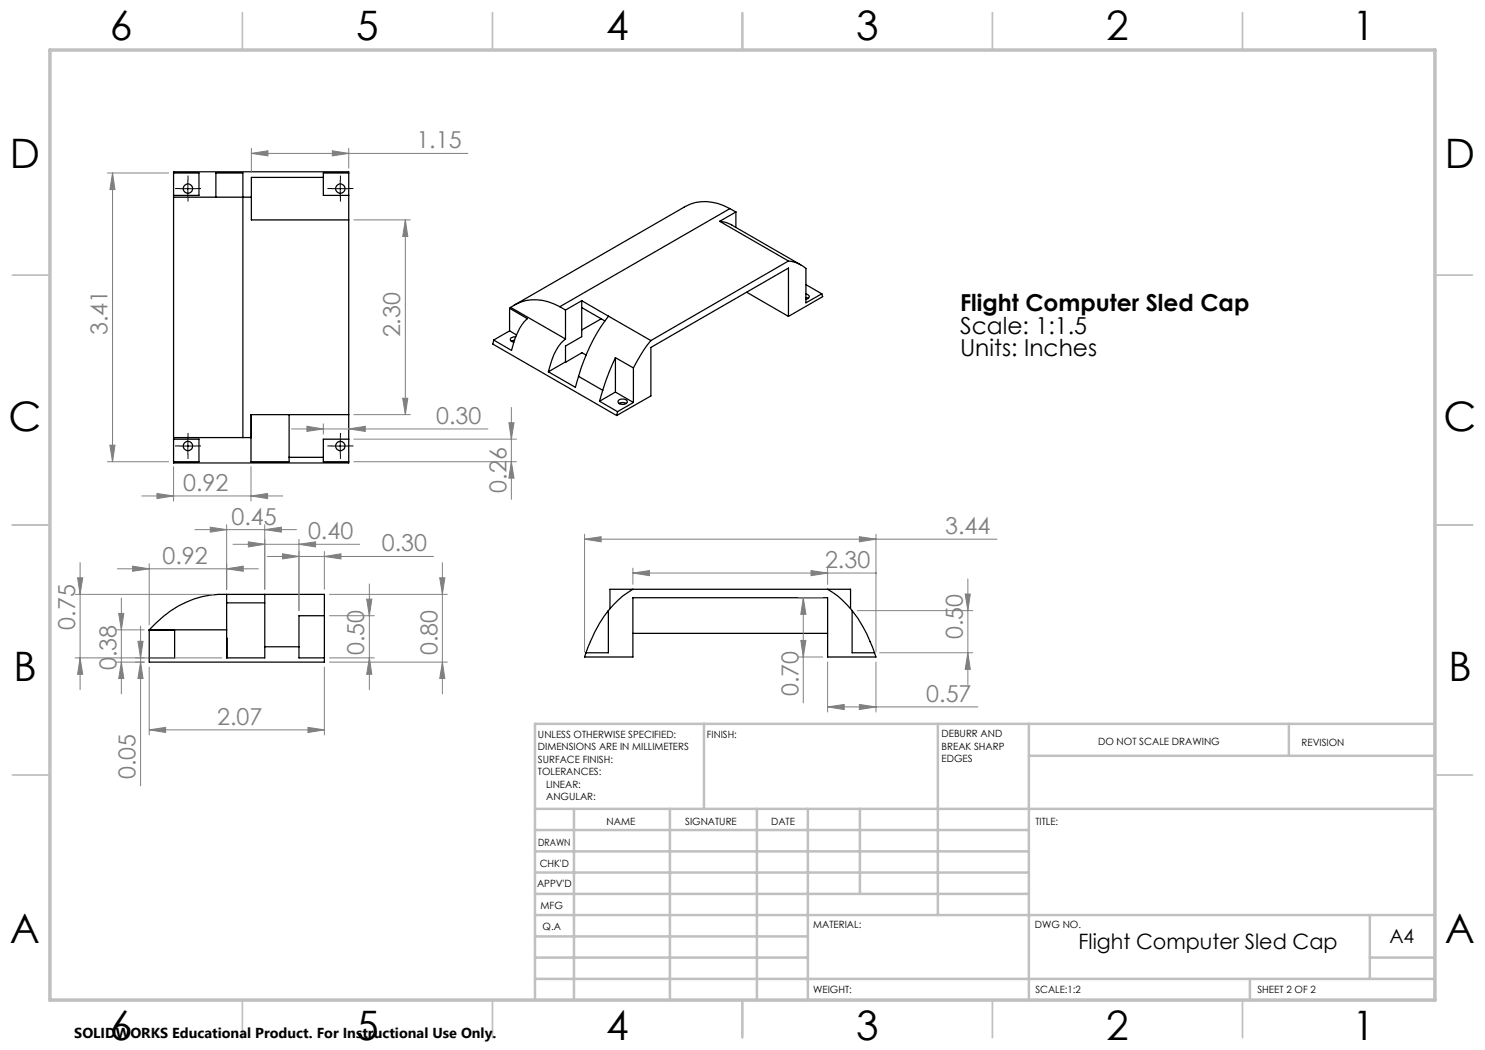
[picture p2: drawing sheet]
<svg xmlns="http://www.w3.org/2000/svg" width="297mm" height="210mm" viewBox="0 0 297 210" stroke-linecap="round" stroke-linejoin="round" font-family="sans-serif">
<g fill="none" stroke="#000" stroke-width=".25">
<path d="M34.7 39.4h13.9M34.7 34.6h5.1v4.5h-5.1M43.2 39.4v-4.8h5.4v4.8M48.6 39.4v48.1M48.6 39.4h1.7M50.3 39.4v4.6h19.4M64.7 35.5h-14.4v3.9M64.7 35.5v3.6h5M69.7 39.1v4.9M69.7 34.6h-5v.9M69.7 39.1v-4.7h-35v58.2h35v-4.8M69.7 44v38.9"/>
<path d="M143.9 44.3a5.4 5.4 0 0 1 2.5 .7l13.8 8M143.9 44.3l13.8 7.9M146 41.7a8.9 8.9 0 0 0-9.2-.3l-34 19.7M146 41.7l-34 19.6M146 41.7l1.2 .7M147.2 42.4l-3.3 1.9M147.2 42.4v3.1M149.3 58.4l8.4 4.9M157.7 52.2a5.9 5.9 0 0 1 3.5 1.5v6.9l3.2-1.8M157.7 52.2l-27.5 15.9M161.2 58.8a.51 .51 0 0 1 .6 .3 .51 .51 0 0 1-.2 .6l-.4 .2M161.2 59.5l.4 .2"/>
<path d="M161.2 56.9l3.2 1.9M164.4 58.8l.1 .5-6.8 4M98.7 68l-.1 .8 24.7 14.3M101.9 61.7l3.6 2a11.1 11.1 0 0 0-3.2 6.4l-3.6-2.1M101.9 66.2l1.4 .8M101.9 61.7v4.5M101.9 66.2l-3.2 1.8M102.1 61.5l-.2 .2M102.1 61.5l11 6.3M102.9 68.1l-.6 .2M103.2 67.4a.79 .79 0 0 0-1.1 .7l.7 .3M109.7 74.4l5.4 3.1 .6-2.2"/>
<path d="M112 61.3a9.1 9.1 0 0 0-9.9 .2M112 61.3l1.1 .7M113.1 67.8a10.9 10.9 0 0 0-3.4 6.6M113.1 72.4l-3.4 2M113.1 62v5.8M115.7 75.3l4.8 2.8M116.3 60.1l-3.2 1.9M116.3 60.1l5.4 3.1M116.3 60.1v7.2l-3.2 1.9v3.2M116.3 61.5l4.7 2.7M117.2 71l-.8-.5-3.3 1.9M120.2 63.8l-3.9 2.2"/>
<path d="M120.5 78.1l-.6 2.1M121.7 63.2a34.6 34.6 0 0 0-6 12.1M121.7 63.2l8.5 4.9M123.1 71.5l-1.2 2.8-1.4 3.8M123.1 71.5l3.6 2.1M123.1 78.4l3.6 2.1M123.1 71.5v6.9M123.1 78.4l-3.2 1.8M126.7 73.6v6.9M130.2 68.1l-1.4 1.9-2.1 3.6M157.7 63.3v-9.7l-27.5 15.9v9.7l-6.9 3.9M34.7 87.5h13.9"/>
<path d="M34.7 87.8h5.1v4.5h-5.1M50.3 82.9v4.6h-1.7M57.8 82.9v8.6M57.8 91.5h6.9M64.7 91.5v.8h5M69.7 87.8h-5v3.7M69.7 82.9v4.9M69.7 82.9h-19.5v9.4h7.6v-.8M119.9 80.2l3.6 2.1M123.5 82.3l-.2 .8M123.6 80.1a1.15 1.15 0 0 1 1.8 .3 1.03 1.03 0 0 1-.9 .5 1.03 1.03 0 0 1-.9-.6zM123.8 80.7a1.28 1.28 0 0 1 1.4 0"/>
<path d="M126.7 80.5l-3.2 1.8M45.3 118.9v7.1M53 118.9v10.5M126.6 117.9a15.8 15.8 0 0 0-4.9 4.2M165.5 117.9a15.8 15.8 0 0 1 4.9 4.2M29.8 126h5.1v5.6h-5.1M29.8 126h15.5M45.3 126v5.6h7.7v-2.2M45.3 120.6h7.7M45.3 127.7l.1 3.9M53 129.4h6.8M59.8 129.4v2.2h5.1"/>
<path d="M64.9 123.1h-5.1v6.3M64.9 123.1v-4.2h-21.2a19.7 19.7 0 0 0-13.9 7.1M64.9 123.1v9.3h-35.1v-6.4M117.2 130.6l-.3 .8h9.7v-11.9h38.9v11.9h9.7l-.3-.8M121.7 122.1a28.9 28.9 0 0 0-4.5 8.5M121.7 122.1v8.5h-4.5M126.6 126.7h38.9M170.1 121.7v-3.8h-48.1v3.8M170.4 122.1a28 28 0 0 1 4.5 8.5M170.4 122.1v8.5h4.5"/>
<circle cx="37.6" cy="37.7" r=".93"/>
<circle cx="68.1" cy="37.7" r=".93"/>
<circle cx="37.6" cy="89.2" r=".92"/>
<circle cx="68.1" cy="89.2" r=".92"/>
</g>
<g fill="none" stroke="#808080" stroke-width=".2">
<path d="M21.5 34.6h12.2M22.5 34.6l.5 3.3h-1zM22.5 34.6v57.7M50.3 30.7l3.3-.5v1zM50.3 29.7v4.8M50.3 30.7h43.3M66.5 30.2l3.2 .5-3.2 .5zM69.7 29.7v3.9M70.8 44h11.3M81.1 44l.5 3.3h-1.1zM81.1 44v38.9M80.5 79.6h1.1l-.5 3.3z"/>
<path d="M21.5 92.3h12.2M22 89h1l-.5 3.3zM28.4 99.2h28.2M31.4 98.7l3.3 .5-3.3 .5zM34.7 93.3v6.9M50.2 99.2l3.3-.5v1zM50.2 93.3v6.9M58.3 85.8h39.3M61.4 85.3l3.3 .5-3.3 .5zM64.7 84.8v2M69.7 85.8l3.4-.5v1zM70.8 92.3h32.5"/>
<path d="M70.8 87.8h32.5M70.8 82.9h11.3M101.8 84.6h1l-.5 3.2zM102.3 92.3l.5 3.3h-1zM102.3 81.5v18.4M15 118.9h27.7M15.5 115.6h1l-.5 3.3zM16 112.5v25.4M23.5 113.8h28.2M24.3 119.6v19.2M26.5 113.2l3.3 .6-3.3 .5zM29.8 112.7v12.3"/>
<path d="M39 105.9h20.3M42.1 105.4l3.2 .5-3.2 .5zM45.3 113.8l3.3-.6v1.1zM45.3 104.9v13M46.6 108.9h25.3M49.7 108.4l3.3 .5-3.3 .5zM53 105.9l3.3-.5v1zM53 104.9v13M53.4 111.3h33.3M56.5 110.8l3.3 .5-3.3 .5zM59.8 108.9l3.3-.5v1zM59.8 107.9v14.2"/>
<path d="M64.9 111.3l3.3-.5v1zM64.9 110.3v7.6M65.9 118.9h23.6M73.3 119.8h1.1l-.5 3.3zM73.9 116.8v21.1M87.9 115.6h1.1l-.5 3.3zM88.5 112.5v26.3M116.9 107.8l3.3-.5v1.1zM116.9 106.8v23.6M116.9 107.8h82.5M126.6 114.6l3.3-.5v1zM126.6 113.6v3.3"/>
<path d="M126.6 114.6h48.7M159.7 119.5h4.8M160.7 119.5l.5 3.4h-1zM160.7 119.5v21.1M162.2 114.1l3.3 .5-3.3 .5zM165.5 113.6v3.3M171.9 107.3l3.3 .5-3.3 .6zM175.2 106.8v23.6M193 118.8h1.1l-.5 3.3zM193.6 115.8v21.1M15 131.6h29.3M16 131.6l.5 3.3h-1z"/>
<path d="M23.3 132.4h5.6M23.3 126h5.6M23.7 122.7h1.1l-.5 3.3zM24.3 132.4l.5 3.3h-1.1zM27.6 128.3h1l-.5 3.3zM28.1 132.4l.5 3.3h-1zM28.1 125.2v32M29.8 133.4v13.6M64.9 133.4v13.6M65.9 132.4h23.6M65.9 131.6h9M65.9 123.1h9"/>
<path d="M73.9 131.6l.5 3.3h-1.1zM88.5 132.4l.5 3.3h-1.1zM159.7 131.4h4.8M160.2 128.1h1l-.5 3.3zM165.5 132.4v10M171.4 122.1h23.2M175.2 132.4v10M175.9 130.6h18.7M193.6 130.6l.5 3.3h-1.1zM29.8 146l3.3-.5v1zM29.8 146h35.1M61.6 145.5l3.3 .5-3.3 .5z"/>
<path d="M165.5 141.4l3.3-.5v1zM165.5 141.4h30.1M171.9 140.9l3.3 .5-3.3 .5z"/>
</g>
<g fill="none" stroke="#000" stroke-width=".2" stroke-dasharray="15.2 1.3 1.3 1.3" stroke-linecap="butt">
<path d="M35.9 37.7h-.9M37.6 36v-.9M37.6 39.4v.9M39.3 37.7h.9M66.4 37.7h-.9M68.1 36v-.9M68.1 39.4v.9M69.8 37.7h.9M35.9 89.2h-.9M37.6 87.5v-.9M37.6 90.9v.9M39.3 89.2h.9"/>
<path d="M66.4 89.2h-.9M68.1 87.5v-.9M68.1 90.9v.9M69.8 89.2h.9"/>
</g>
<path d="M35.9 37.7h3.4M37.6 36v3.4M66.4 37.7h3.3M68.1 36v3.4M35.9 89.2h3.4M37.6 87.6v3.3M66.4 89.2h3.3M68.1 87.6v3.3" fill="none" stroke="#000" stroke-width=".2"/>
<g fill="none" stroke="#c0c0c0" stroke-width=".35">
<path d="M48.5 2.5v7.5M98.5 2.5v7.5M148.5 2.5v7.5M198.5 2.5v7.5M248.5 2.5v7.5M2.5 55h7.5M287 55h7.5M2.5 105h7.5M287 105h7.5M2.5 155h7.5M287 155h7.5M48.5 200v7.5"/>
<path d="M98.5 200v7.5M148.5 200v7.5M198.5 200v7.5M248.5 200v7.5"/>
</g>
<g fill="none" stroke="#c0c0c0" stroke-width=".5">
<path d="M140.8 144.8v17M187.6 144.8v38.2M205.8 144.8v55.2M205.8 151.2h81.2M257.8 144.8v6.4M287 144.8h-180v55.2M107 161.8h180M107 178.8h98.8M107 174.5h98.8M107 170.3h98.8M107 166h98.8M114.8 161.8v38.2"/>
<path d="M134 161.8v38.2M151.4 161.8v38.2M161.6 161.8v38.2M172 161.8v17M107 195.8h180M107 191.5h54.6M107 187.3h54.6M107 183h180M250 195.8v4.2M274 191.5h13M274 183v12.8"/>
</g>
<path d="M10 10h277v190h-277z" fill="none" stroke="#c0c0c0" stroke-width=".7"/>
<g fill="#808080">
<path d="M69.7 85.8l3.4-.5v1zM61.4 85.3l3.3 .5-3.3 .5z"/>
<path d="M61.6 145.5l3.3 .5-3.3 .5zM29.8 146l3.3-.5v1zM64.9 111.3l3.3-.5v1zM56.5 110.8l3.3 .5-3.3 .5zM66.5 30.2l3.2 .5-3.2 .5zM50.3 30.7l3.3-.5v1z"/>
<path d="M26.5 113.2l3.3 .6-3.3 .5zM45.3 113.8l3.3-.6v1.1zM42.1 105.4l3.2 .5-3.2 .5zM53 105.9l3.3-.5v1zM116.9 107.8l3.3-.5v1.1zM171.9 107.3l3.3 .5-3.3 .6zM126.6 114.6l3.3-.5v1zM162.2 114.1l3.3 .5-3.3 .5z"/>
<path d="M171.9 140.9l3.3 .5-3.3 .5zM165.5 141.4l3.3-.5v1z"/>
<path d="M88.5 132.4l.5 3.3h-1.1zM87.9 115.6h1.1l-.5 3.3z"/>
<path d="M160.2 128.1h1l-.5 3.3zM160.7 119.5l.5 3.4h-1z"/>
<path d="M24.3 132.4l.5 3.3h-1.1zM23.7 122.7h1.1l-.5 3.3zM16 131.6l.5 3.3h-1zM15.5 115.6h1l-.5 3.3zM73.9 131.6l.5 3.3h-1.1zM73.3 119.8h1.1l-.5 3.3zM102.3 92.3l.5 3.3h-1zM101.8 84.6h1l-.5 3.2zM193.6 130.6l.5 3.3h-1.1zM193 118.8h1.1l-.5 3.3z"/>
<path d="M80.5 79.6h1.1l-.5 3.3zM81.1 44l.5 3.3h-1.1z"/>
<path d="M27.6 128.3h1l-.5 3.3zM28.1 132.4l.5 3.3h-1zM22.5 34.6l.5 3.3h-1zM22 89h1l-.5 3.3z"/>
<path d="M49.7 108.4l3.3 .5-3.3 .5zM59.8 108.9l3.3-.5v1z"/>
<path d="M31.4 98.7l3.3 .5-3.3 .5zM50.2 99.2l3.3-.5v1z"/>
</g>
<g font-size="8.1">
<text x="22" y="8">6</text>
<text x="71.2" y="8">5</text>
<text x="121.2" y="8">4</text>
<text x="171.2" y="8">3</text>
<text x="221.2" y="8">2</text>
<text x="270.5" y="8">1</text>
<text x="2" y="33.6">D</text>
<text x="289" y="33.6">D</text>
<text x="1.7" y="86.1">C</text>
<text x="288.7" y="86.1">C</text>
<text x="2.7" y="136.1">B</text>
<text x="289.7" y="136.1">B</text>
<text x="2" y="188.6">A</text>
<text x="289" y="188.6">A</text>
<text x="22" y="208">6</text>
<text x="71.2" y="208">5</text>
<text x="121.2" y="208">4</text>
<text x="171.2" y="208">3</text>
<text x="221.2" y="208">2</text>
<text x="270.5" y="208">1</text>
</g>
<g font-size="4.7" fill="#808080">
<text x="83.3" y="29.6">1.15</text>
<text x="21.5" y="67.1" transform="rotate(-90 21.5 67.1)">3.41</text>
<text x="80.1" y="67.5" transform="rotate(-90 80.1 67.5)">2.30</text>
<text x="87.3" y="84.8">0.30</text>
<text x="36.6" y="98.2">0.92</text>
<text x="101.3" y="98.5" transform="rotate(-90 101.3 98.5)">0.26</text>
<text x="46.3" y="104.9">0.45</text>
<text x="61.6" y="107.8">0.40</text>
<text x="189.1" y="106.8">3.44</text>
<text x="32.5" y="112.7">0.92</text>
<text x="76.4" y="110.3">0.30</text>
<text x="165" y="113.6">2.30</text>
<text x="15" y="125.9" transform="rotate(-90 15 125.9)">0.75</text>
<text x="72.9" y="131" transform="rotate(-90 72.9 131)">0.50</text>
<text x="87.5" y="131" transform="rotate(-90 87.5 131)">0.80</text>
<text x="192.6" y="127.9" transform="rotate(-90 192.6 127.9)">0.50</text>
<text x="23.3" y="134" transform="rotate(-90 23.3 134)">0.38</text>
<text x="159.7" y="139.3" transform="rotate(-90 159.7 139.3)">0.70</text>
<text x="185.3" y="140.4">0.57</text>
<text x="43.4" y="145">2.07</text>
<text x="27.1" y="155.9" transform="rotate(-90 27.1 155.9)">0.05</text>
</g>
<g font-size="4.7">
<text x="192" y="62.2">Flight Computer Sled Cap</text>
<text x="192" y="66.8">Scale: 1:1.5</text>
<text x="192" y="71.3">Units: Inches</text>
</g>
<text font-size="4.2" x="215.7" y="189.8">Flight Computer Sled Cap</text>
<text font-size="3.9" x="277.9" y="188.5">A4</text>
<text font-size="2.9" x="14.9" y="207.6">SOLIDWORKS Educational Product. For Instructional Use Only.</text>
<g font-size="2">
<text x="107.6" y="147.6">UNLESS OTHERWISE SPECIFIED:</text>
<text x="141.4" y="147.6">FINISH:</text>
<text x="188.3" y="147.5">DEBURR AND</text>
<text x="188.3" y="150">BREAK SHARP</text>
<text x="219.6" y="149">DO NOT SCALE DRAWING</text>
<text x="260.3" y="149.2">REVISION</text>
<text x="107.6" y="150.1">DIMENSIONS ARE IN MILLIMETERS</text>
<text x="107.6" y="152.6">SURFACE FINISH:</text>
<text x="107.6" y="155.1">TOLERANCES:</text>
<text x="188.3" y="152.5">EDGES</text>
<text x="109.2" y="157.6">LINEAR:</text>
<text x="109.2" y="160.1">ANGULAR:</text>
<text x="121.3" y="165">NAME</text>
<text x="137" y="164.9">SIGNATURE</text>
<text x="154.2" y="164.9">DATE</text>
<text x="207.1" y="164.9">TITLE:</text>
<text x="107.6" y="169.1">DRAWN</text>
<text x="107.9" y="173.3">CHK'D</text>
<text x="107.4" y="177.4">APPV'D</text>
<text x="108.1" y="181.8">MFG</text>
<text x="108.5" y="186">Q.A</text>
<text x="162.6" y="185.5">MATERIAL:</text>
<text x="207" y="185.5">DWG NO.</text>
<text x="162.6" y="198.5">WEIGHT:</text>
<text x="207.1" y="198.6">SCALE:1:2</text>
<text x="251.5" y="198.6">SHEET 2 OF 2</text>
</g>
</svg>
